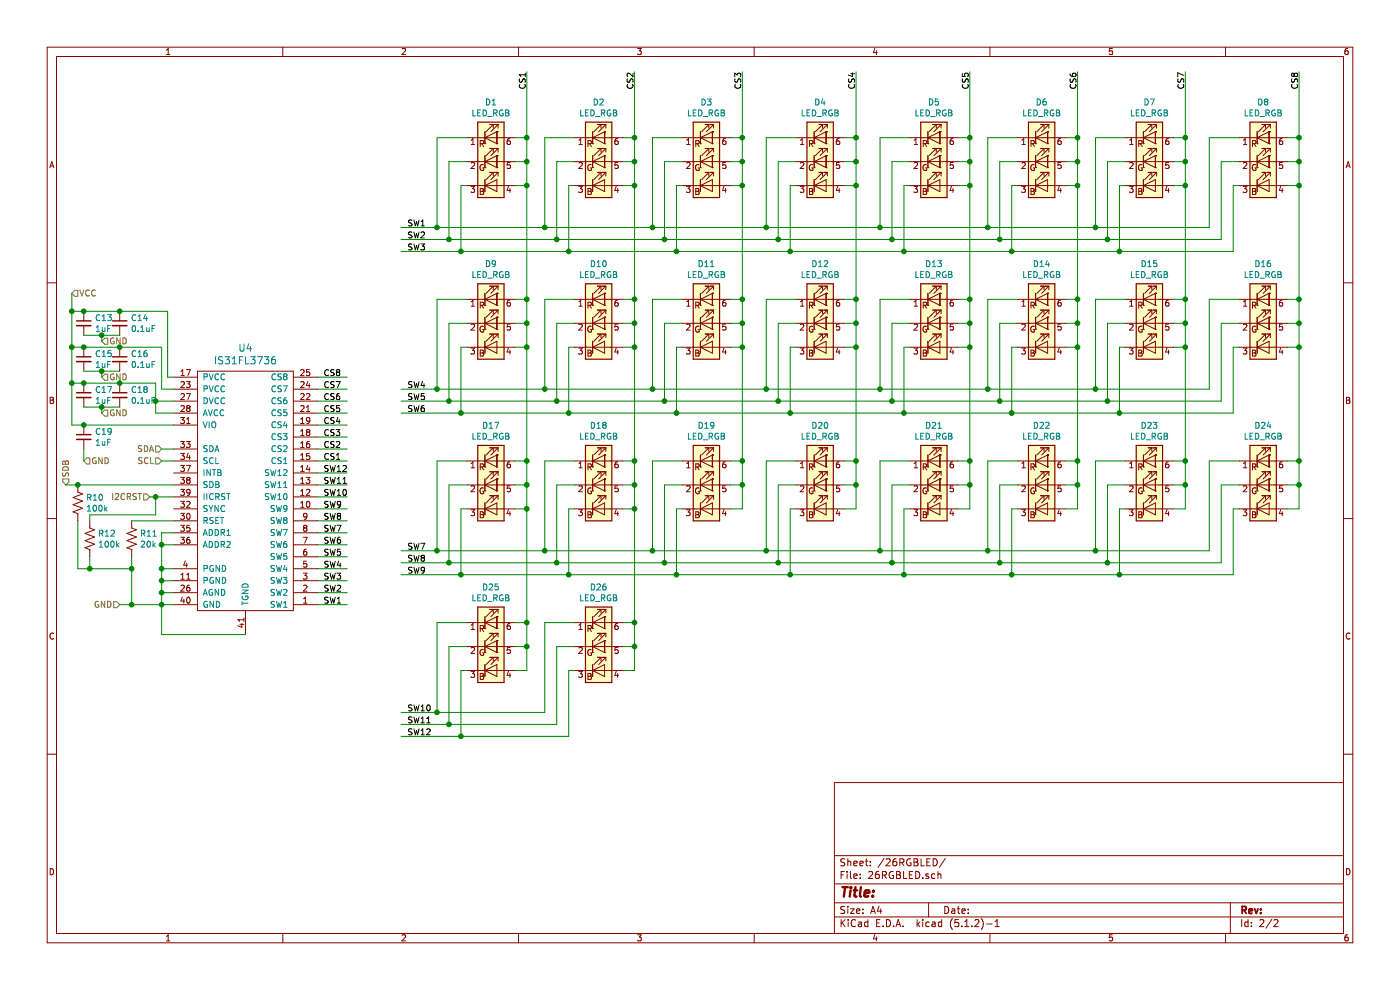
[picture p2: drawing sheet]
EESchema Schematic File Version 4
LIBS:Saintcon2019-cache
EELAYER 29 0
EELAYER END
$Descr A4 11693 8268
encoding utf-8
Sheet 2 2
Title ""
Date ""
Rev ""
Comp ""
Comment1 ""
Comment2 ""
Comment3 ""
Comment4 ""
$EndDescr
Text Label 10850 750  1    50   ~ 0
CS8
Text Label 9900 750  1    50   ~ 0
CS7
Text Label 9000 750  1    50   ~ 0
CS6
Text Label 8100 750  1    50   ~ 0
CS5
Text Label 7150 750  1    50   ~ 0
CS4
Text Label 6200 750  1    50   ~ 0
CS3
Text Label 5300 750  1    50   ~ 0
CS2
Text Label 4400 750  1    50   ~ 0
CS1
Wire Wire Line
	10850 1150 10850 600 
Connection ~ 10850 1150
Wire Wire Line
	10750 1150 10850 1150
Wire Wire Line
	10850 1350 10850 1150
Connection ~ 10850 1350
Wire Wire Line
	10850 1350 10750 1350
Wire Wire Line
	10850 1550 10850 1350
Connection ~ 10850 1550
Wire Wire Line
	10750 1550 10850 1550
Wire Wire Line
	9900 1550 9900 1350
Connection ~ 9900 1550
Wire Wire Line
	9800 1550 9900 1550
Wire Wire Line
	9900 1350 9900 1150
Connection ~ 9900 1350
Wire Wire Line
	9900 1350 9800 1350
Wire Wire Line
	9900 1150 9900 600 
Connection ~ 9900 1150
Wire Wire Line
	9800 1150 9900 1150
Wire Wire Line
	9000 1550 9000 1350
Connection ~ 9000 1550
Wire Wire Line
	8900 1550 9000 1550
Wire Wire Line
	9000 1350 9000 1150
Connection ~ 9000 1350
Wire Wire Line
	9000 1350 8900 1350
Wire Wire Line
	9000 1150 9000 600 
Connection ~ 9000 1150
Wire Wire Line
	8900 1150 9000 1150
Wire Wire Line
	8100 1150 8100 600 
Connection ~ 8100 1150
Wire Wire Line
	8000 1150 8100 1150
Wire Wire Line
	8100 1350 8100 1150
Connection ~ 8100 1350
Wire Wire Line
	8100 1350 8000 1350
Wire Wire Line
	8100 1550 8100 1350
Connection ~ 8100 1550
Wire Wire Line
	8000 1550 8100 1550
Wire Wire Line
	7150 1550 7150 2500
Connection ~ 7150 1550
Wire Wire Line
	7150 1550 7050 1550
Wire Wire Line
	7150 1350 7150 1550
Connection ~ 7150 1350
Wire Wire Line
	7150 1350 7050 1350
Wire Wire Line
	7150 1150 7150 1350
Connection ~ 7150 1150
Wire Wire Line
	7050 1150 7150 1150
Wire Wire Line
	6200 1550 6200 1350
Connection ~ 6200 1550
Wire Wire Line
	6100 1550 6200 1550
Wire Wire Line
	6200 1350 6200 1150
Connection ~ 6200 1350
Wire Wire Line
	6100 1350 6200 1350
Wire Wire Line
	6200 1150 6200 600 
Connection ~ 6200 1150
Wire Wire Line
	6100 1150 6200 1150
Wire Wire Line
	5300 1550 5300 1350
Connection ~ 5300 1550
Wire Wire Line
	5200 1550 5300 1550
Wire Wire Line
	5300 1350 5300 1150
Connection ~ 5300 1350
Wire Wire Line
	5200 1350 5300 1350
Wire Wire Line
	5300 1150 5300 600 
Connection ~ 5300 1150
Wire Wire Line
	5200 1150 5300 1150
Wire Wire Line
	4400 1550 4400 1350
Connection ~ 4400 1550
Wire Wire Line
	4300 1550 4400 1550
Wire Wire Line
	4400 1350 4400 1150
Connection ~ 4400 1350
Wire Wire Line
	4300 1350 4400 1350
Wire Wire Line
	4400 1150 4400 600 
Connection ~ 4400 1150
Wire Wire Line
	4300 1150 4400 1150
Wire Wire Line
	4400 2900 4400 2700
Connection ~ 4400 2900
Wire Wire Line
	4300 2900 4400 2900
Wire Wire Line
	4400 2700 4400 2500
Connection ~ 4400 2700
Wire Wire Line
	4300 2700 4400 2700
Wire Wire Line
	4400 2500 4400 1550
Connection ~ 4400 2500
Wire Wire Line
	4300 2500 4400 2500
Wire Wire Line
	5300 2500 5300 1550
Connection ~ 5300 2500
Wire Wire Line
	5200 2500 5300 2500
Wire Wire Line
	5300 2700 5300 2500
Connection ~ 5300 2700
Wire Wire Line
	5300 2700 5200 2700
Wire Wire Line
	5300 2900 5300 2700
Connection ~ 5300 2900
Wire Wire Line
	5200 2900 5300 2900
Wire Wire Line
	6200 2900 6200 2700
Connection ~ 6200 2900
Wire Wire Line
	6100 2900 6200 2900
Wire Wire Line
	6200 2700 6200 2500
Connection ~ 6200 2700
Wire Wire Line
	6200 2700 6100 2700
Wire Wire Line
	6200 2500 6200 1550
Connection ~ 6200 2500
Wire Wire Line
	6100 2500 6200 2500
Wire Wire Line
	7150 2500 7150 2700
Connection ~ 7150 2500
Wire Wire Line
	7150 2500 7050 2500
Wire Wire Line
	7150 2700 7150 2900
Connection ~ 7150 2700
Wire Wire Line
	7050 2700 7150 2700
Wire Wire Line
	7150 2900 7150 3850
Connection ~ 7150 2900
Wire Wire Line
	7150 2900 7050 2900
Wire Wire Line
	8100 2900 8100 2700
Connection ~ 8100 2900
Wire Wire Line
	8000 2900 8100 2900
Wire Wire Line
	8100 2700 8100 2500
Connection ~ 8100 2700
Wire Wire Line
	8100 2700 8000 2700
Wire Wire Line
	8100 2500 8100 1550
Connection ~ 8100 2500
Wire Wire Line
	8000 2500 8100 2500
Wire Wire Line
	9000 2900 9000 2700
Connection ~ 9000 2900
Wire Wire Line
	8900 2900 9000 2900
Wire Wire Line
	9000 2700 9000 2500
Connection ~ 9000 2700
Wire Wire Line
	9000 2700 8900 2700
Wire Wire Line
	9000 2500 9000 1550
Connection ~ 9000 2500
Wire Wire Line
	8900 2500 9000 2500
Wire Wire Line
	9900 2900 9900 2700
Connection ~ 9900 2900
Wire Wire Line
	9900 2900 9800 2900
Wire Wire Line
	9900 2700 9900 2500
Connection ~ 9900 2700
Wire Wire Line
	9800 2700 9900 2700
Wire Wire Line
	9900 2500 9900 1550
Connection ~ 9900 2500
Wire Wire Line
	9900 2500 9800 2500
Wire Wire Line
	10850 2900 10850 2700
Connection ~ 10850 2900
Wire Wire Line
	10750 2900 10850 2900
Wire Wire Line
	10850 2700 10850 2500
Connection ~ 10850 2700
Wire Wire Line
	10750 2700 10850 2700
Wire Wire Line
	10850 2500 10850 1550
Connection ~ 10850 2500
Wire Wire Line
	10750 2500 10850 2500
Wire Wire Line
	10850 4050 10850 3850
Connection ~ 10850 4050
Wire Wire Line
	10750 4050 10850 4050
Wire Wire Line
	10850 3850 10850 2900
Connection ~ 10850 3850
Wire Wire Line
	10750 3850 10850 3850
Wire Wire Line
	9900 4050 9900 3850
Connection ~ 9900 4050
Wire Wire Line
	9800 4050 9900 4050
Wire Wire Line
	9900 3850 9900 2900
Connection ~ 9900 3850
Wire Wire Line
	9800 3850 9900 3850
Wire Wire Line
	9000 4050 9000 3850
Connection ~ 9000 4050
Wire Wire Line
	8900 4050 9000 4050
Wire Wire Line
	9000 3850 9000 2900
Connection ~ 9000 3850
Wire Wire Line
	8900 3850 9000 3850
Wire Wire Line
	8100 4050 8100 3850
Connection ~ 8100 4050
Wire Wire Line
	8000 4050 8100 4050
Wire Wire Line
	8100 3850 8100 2900
Connection ~ 8100 3850
Wire Wire Line
	8000 3850 8100 3850
Wire Wire Line
	7150 3850 7150 4050
Connection ~ 7150 3850
Wire Wire Line
	7050 3850 7150 3850
Wire Wire Line
	7150 600  7150 1150
Connection ~ 7150 4050
Wire Wire Line
	7050 4050 7150 4050
Wire Wire Line
	6200 4050 6200 3850
Connection ~ 6200 4050
Wire Wire Line
	6200 4050 6100 4050
Wire Wire Line
	6200 3850 6200 2900
Connection ~ 6200 3850
Wire Wire Line
	6100 3850 6200 3850
Wire Wire Line
	5300 3850 5300 2900
Connection ~ 5300 3850
Wire Wire Line
	5200 3850 5300 3850
Wire Wire Line
	5300 4050 5300 3850
Connection ~ 5300 4050
Wire Wire Line
	5300 4050 5200 4050
Wire Wire Line
	5300 4250 5300 4050
Connection ~ 5300 4250
Wire Wire Line
	5200 4250 5300 4250
Wire Wire Line
	4400 4250 4400 4050
Connection ~ 4400 4250
Wire Wire Line
	4300 4250 4400 4250
Wire Wire Line
	4400 4050 4400 3850
Connection ~ 4400 4050
Wire Wire Line
	4400 4050 4300 4050
Wire Wire Line
	4400 3850 4400 2900
Connection ~ 4400 3850
Wire Wire Line
	4300 3850 4400 3850
Wire Wire Line
	5300 5200 5300 4250
Connection ~ 5300 5200
Wire Wire Line
	5200 5200 5300 5200
Wire Wire Line
	5300 5400 5300 5200
Connection ~ 5300 5400
Wire Wire Line
	5200 5400 5300 5400
Wire Wire Line
	4400 5200 4400 4250
Connection ~ 4400 5200
Wire Wire Line
	4300 5200 4400 5200
Wire Wire Line
	4400 5400 4400 5200
Connection ~ 4400 5400
Wire Wire Line
	4300 5400 4400 5400
Wire Wire Line
	10850 4250 10850 4050
Wire Wire Line
	10750 4250 10850 4250
Wire Wire Line
	9900 4250 9900 4050
Wire Wire Line
	9800 4250 9900 4250
Wire Wire Line
	9000 4250 9000 4050
Wire Wire Line
	8900 4250 9000 4250
Wire Wire Line
	8100 4250 8100 4050
Wire Wire Line
	8000 4250 8100 4250
Wire Wire Line
	7150 4250 7150 4050
Wire Wire Line
	7050 4250 7150 4250
Wire Wire Line
	6200 4250 6200 4050
Wire Wire Line
	6100 4250 6200 4250
Wire Wire Line
	5300 5600 5300 5400
Wire Wire Line
	5200 5600 5300 5600
Wire Wire Line
	4400 5600 4400 5400
Wire Wire Line
	4300 5600 4400 5600
Text Label 3400 6150 0    50   ~ 0
SW12
Wire Wire Line
	3350 6150 3850 6150
Wire Wire Line
	3350 5950 3650 5950
Wire Wire Line
	3350 6050 3750 6050
Text Label 3400 6050 0    50   ~ 0
SW11
Text Label 3400 5950 0    50   ~ 0
SW10
Wire Wire Line
	3650 5950 4550 5950
Connection ~ 3650 5950
Wire Wire Line
	3650 5200 3650 5950
Wire Wire Line
	3900 5200 3650 5200
Connection ~ 3750 6050
Wire Wire Line
	3750 5400 3750 6050
Wire Wire Line
	3900 5400 3750 5400
Connection ~ 3850 6150
Wire Wire Line
	3850 5600 3850 6150
Wire Wire Line
	3900 5600 3850 5600
Wire Wire Line
	4550 5200 4550 5950
Wire Wire Line
	4800 5200 4550 5200
Wire Wire Line
	4650 6050 3750 6050
Wire Wire Line
	4650 5400 4650 6050
Wire Wire Line
	4800 5400 4650 5400
Wire Wire Line
	4750 6150 3850 6150
Wire Wire Line
	4750 5600 4750 6150
Wire Wire Line
	4800 5600 4750 5600
$Comp
L Device:LED_RGB D26
U 1 1
P 5000 5400
F 0 "D26" H 5000 5897 50  0000 C CNN
F 1 "LED_RGB" H 5000 5806 50  0000 C CNN
F 2 "LEDs:LED_RGB_5050-6" H 5000 5350 50  0001 C CNN
F 3 "~" H 5000 5350 50  0001 C CNN
	1    5000 5400
	1    0    0    -1  
$EndComp
$Comp
L Device:LED_RGB D25
U 1 1
P 4100 5400
F 0 "D25" H 4100 5897 50  0000 C CNN
F 1 "LED_RGB" H 4100 5806 50  0000 C CNN
F 2 "LEDs:LED_RGB_5050-6" H 4100 5350 50  0001 C CNN
F 3 "~" H 4100 5350 50  0001 C CNN
	1    4100 5400
	1    0    0    -1  
$EndComp
Text Label 3400 4800 0    50   ~ 0
SW9
Wire Wire Line
	3350 4800 3850 4800
Wire Wire Line
	3350 4600 3650 4600
Wire Wire Line
	3350 4700 3750 4700
Text Label 3400 4700 0    50   ~ 0
SW8
Text Label 3400 4600 0    50   ~ 0
SW7
Wire Wire Line
	3650 4600 4550 4600
Connection ~ 3650 4600
Wire Wire Line
	3650 3850 3650 4600
Wire Wire Line
	3900 3850 3650 3850
Connection ~ 3750 4700
Wire Wire Line
	3750 4050 3750 4700
Wire Wire Line
	3900 4050 3750 4050
Connection ~ 3850 4800
Wire Wire Line
	3850 4250 3850 4800
Wire Wire Line
	3900 4250 3850 4250
Connection ~ 4550 4600
Wire Wire Line
	4550 3850 4550 4600
Wire Wire Line
	4800 3850 4550 3850
Wire Wire Line
	4650 4700 3750 4700
Connection ~ 4650 4700
Wire Wire Line
	4650 4050 4650 4700
Wire Wire Line
	4800 4050 4650 4050
Wire Wire Line
	4750 4800 3850 4800
Connection ~ 4750 4800
Wire Wire Line
	4750 4250 4750 4800
Wire Wire Line
	4800 4250 4750 4250
Wire Wire Line
	5450 4600 4550 4600
Connection ~ 5450 4600
Wire Wire Line
	5450 3850 5450 4600
Wire Wire Line
	5700 3850 5450 3850
Wire Wire Line
	5550 4700 4650 4700
Connection ~ 5550 4700
Wire Wire Line
	5550 4050 5550 4700
Wire Wire Line
	5700 4050 5550 4050
Wire Wire Line
	5650 4800 4750 4800
Connection ~ 5650 4800
Wire Wire Line
	5650 4250 5650 4800
Wire Wire Line
	5700 4250 5650 4250
Wire Wire Line
	6400 4600 5450 4600
Connection ~ 6400 4600
Wire Wire Line
	6400 3850 6400 4600
Wire Wire Line
	6650 3850 6400 3850
Wire Wire Line
	6500 4700 5550 4700
Connection ~ 6500 4700
Wire Wire Line
	6500 4050 6500 4700
Wire Wire Line
	6650 4050 6500 4050
Wire Wire Line
	6600 4800 5650 4800
Connection ~ 6600 4800
Wire Wire Line
	6600 4250 6600 4800
Wire Wire Line
	6650 4250 6600 4250
Wire Wire Line
	7350 4600 6400 4600
Connection ~ 7350 4600
Wire Wire Line
	7350 3850 7350 4600
Wire Wire Line
	7600 3850 7350 3850
Wire Wire Line
	7450 4700 6500 4700
Connection ~ 7450 4700
Wire Wire Line
	7450 4050 7450 4700
Wire Wire Line
	7600 4050 7450 4050
Wire Wire Line
	7550 4800 6600 4800
Connection ~ 7550 4800
Wire Wire Line
	7550 4250 7550 4800
Wire Wire Line
	7600 4250 7550 4250
Wire Wire Line
	8250 4600 7350 4600
Wire Wire Line
	8350 4700 7450 4700
Connection ~ 8250 4600
Wire Wire Line
	8250 3850 8250 4600
Wire Wire Line
	8500 3850 8250 3850
Connection ~ 8350 4700
Wire Wire Line
	8350 4050 8350 4700
Wire Wire Line
	8500 4050 8350 4050
Wire Wire Line
	8450 4800 7550 4800
Connection ~ 8450 4800
Wire Wire Line
	8450 4250 8450 4800
Wire Wire Line
	8500 4250 8450 4250
Wire Wire Line
	9150 4600 8250 4600
Connection ~ 9150 4600
Wire Wire Line
	9150 3850 9150 4600
Wire Wire Line
	9400 3850 9150 3850
Wire Wire Line
	9250 4700 8350 4700
Connection ~ 9250 4700
Wire Wire Line
	9250 4050 9250 4700
Wire Wire Line
	9400 4050 9250 4050
Wire Wire Line
	9350 4800 8450 4800
Connection ~ 9350 4800
Wire Wire Line
	9350 4250 9350 4800
Wire Wire Line
	9400 4250 9350 4250
Wire Wire Line
	10100 4600 9150 4600
Wire Wire Line
	10100 3850 10100 4600
Wire Wire Line
	10350 3850 10100 3850
Wire Wire Line
	10200 4700 9250 4700
Wire Wire Line
	10200 4050 10200 4700
Wire Wire Line
	10350 4050 10200 4050
Wire Wire Line
	10300 4800 9350 4800
Wire Wire Line
	10300 4250 10300 4800
Wire Wire Line
	10350 4250 10300 4250
$Comp
L Device:LED_RGB D24
U 1 1
P 10550 4050
F 0 "D24" H 10550 4547 50  0000 C CNN
F 1 "LED_RGB" H 10550 4456 50  0000 C CNN
F 2 "LEDs:LED_RGB_5050-6" H 10550 4000 50  0001 C CNN
F 3 "~" H 10550 4000 50  0001 C CNN
	1    10550 4050
	1    0    0    -1  
$EndComp
$Comp
L Device:LED_RGB D23
U 1 1
P 9600 4050
F 0 "D23" H 9600 4547 50  0000 C CNN
F 1 "LED_RGB" H 9600 4456 50  0000 C CNN
F 2 "LEDs:LED_RGB_5050-6" H 9600 4000 50  0001 C CNN
F 3 "~" H 9600 4000 50  0001 C CNN
	1    9600 4050
	1    0    0    -1  
$EndComp
$Comp
L Device:LED_RGB D22
U 1 1
P 8700 4050
F 0 "D22" H 8700 4547 50  0000 C CNN
F 1 "LED_RGB" H 8700 4456 50  0000 C CNN
F 2 "LEDs:LED_RGB_5050-6" H 8700 4000 50  0001 C CNN
F 3 "~" H 8700 4000 50  0001 C CNN
	1    8700 4050
	1    0    0    -1  
$EndComp
$Comp
L Device:LED_RGB D21
U 1 1
P 7800 4050
F 0 "D21" H 7800 4547 50  0000 C CNN
F 1 "LED_RGB" H 7800 4456 50  0000 C CNN
F 2 "LEDs:LED_RGB_5050-6" H 7800 4000 50  0001 C CNN
F 3 "~" H 7800 4000 50  0001 C CNN
	1    7800 4050
	1    0    0    -1  
$EndComp
$Comp
L Device:LED_RGB D20
U 1 1
P 6850 4050
F 0 "D20" H 6850 4547 50  0000 C CNN
F 1 "LED_RGB" H 6850 4456 50  0000 C CNN
F 2 "LEDs:LED_RGB_5050-6" H 6850 4000 50  0001 C CNN
F 3 "~" H 6850 4000 50  0001 C CNN
	1    6850 4050
	1    0    0    -1  
$EndComp
$Comp
L Device:LED_RGB D19
U 1 1
P 5900 4050
F 0 "D19" H 5900 4547 50  0000 C CNN
F 1 "LED_RGB" H 5900 4456 50  0000 C CNN
F 2 "LEDs:LED_RGB_5050-6" H 5900 4000 50  0001 C CNN
F 3 "~" H 5900 4000 50  0001 C CNN
	1    5900 4050
	1    0    0    -1  
$EndComp
$Comp
L Device:LED_RGB D18
U 1 1
P 5000 4050
F 0 "D18" H 5000 4547 50  0000 C CNN
F 1 "LED_RGB" H 5000 4456 50  0000 C CNN
F 2 "LEDs:LED_RGB_5050-6" H 5000 4000 50  0001 C CNN
F 3 "~" H 5000 4000 50  0001 C CNN
	1    5000 4050
	1    0    0    -1  
$EndComp
$Comp
L Device:LED_RGB D17
U 1 1
P 4100 4050
F 0 "D17" H 4100 4547 50  0000 C CNN
F 1 "LED_RGB" H 4100 4456 50  0000 C CNN
F 2 "LEDs:LED_RGB_5050-6" H 4100 4000 50  0001 C CNN
F 3 "~" H 4100 4000 50  0001 C CNN
	1    4100 4050
	1    0    0    -1  
$EndComp
Text Label 3400 3450 0    50   ~ 0
SW6
Wire Wire Line
	3350 3450 3850 3450
Wire Wire Line
	3350 3250 3650 3250
Wire Wire Line
	3350 3350 3750 3350
Text Label 3400 3350 0    50   ~ 0
SW5
Text Label 3400 3250 0    50   ~ 0
SW4
Wire Wire Line
	3650 3250 4550 3250
Connection ~ 3650 3250
Wire Wire Line
	3650 2500 3650 3250
Wire Wire Line
	3900 2500 3650 2500
Connection ~ 3750 3350
Wire Wire Line
	3750 2700 3750 3350
Wire Wire Line
	3900 2700 3750 2700
Connection ~ 3850 3450
Wire Wire Line
	3850 2900 3850 3450
Wire Wire Line
	3900 2900 3850 2900
Connection ~ 4550 3250
Wire Wire Line
	4550 2500 4550 3250
Wire Wire Line
	4800 2500 4550 2500
Wire Wire Line
	4650 3350 3750 3350
Connection ~ 4650 3350
Wire Wire Line
	4650 2700 4650 3350
Wire Wire Line
	4800 2700 4650 2700
Wire Wire Line
	4750 3450 3850 3450
Connection ~ 4750 3450
Wire Wire Line
	4750 2900 4750 3450
Wire Wire Line
	4800 2900 4750 2900
Wire Wire Line
	5450 3250 4550 3250
Connection ~ 5450 3250
Wire Wire Line
	5450 2500 5450 3250
Wire Wire Line
	5700 2500 5450 2500
Wire Wire Line
	5550 3350 4650 3350
Connection ~ 5550 3350
Wire Wire Line
	5550 2700 5550 3350
Wire Wire Line
	5700 2700 5550 2700
Wire Wire Line
	5650 3450 4750 3450
Connection ~ 5650 3450
Wire Wire Line
	5650 2900 5650 3450
Wire Wire Line
	5700 2900 5650 2900
Wire Wire Line
	6400 3250 5450 3250
Connection ~ 6400 3250
Wire Wire Line
	6400 2500 6400 3250
Wire Wire Line
	6650 2500 6400 2500
Wire Wire Line
	6500 3350 5550 3350
Connection ~ 6500 3350
Wire Wire Line
	6500 2700 6500 3350
Wire Wire Line
	6650 2700 6500 2700
Wire Wire Line
	6600 3450 5650 3450
Connection ~ 6600 3450
Wire Wire Line
	6600 2900 6600 3450
Wire Wire Line
	6650 2900 6600 2900
Wire Wire Line
	7350 3250 6400 3250
Connection ~ 7350 3250
Wire Wire Line
	7350 2500 7350 3250
Wire Wire Line
	7600 2500 7350 2500
Wire Wire Line
	7450 3350 6500 3350
Connection ~ 7450 3350
Wire Wire Line
	7450 2700 7450 3350
Wire Wire Line
	7600 2700 7450 2700
Wire Wire Line
	7550 3450 6600 3450
Connection ~ 7550 3450
Wire Wire Line
	7550 2900 7550 3450
Wire Wire Line
	7600 2900 7550 2900
Wire Wire Line
	8250 3250 7350 3250
Wire Wire Line
	8350 3350 7450 3350
Connection ~ 8250 3250
Wire Wire Line
	8250 2500 8250 3250
Wire Wire Line
	8500 2500 8250 2500
Connection ~ 8350 3350
Wire Wire Line
	8350 2700 8350 3350
Wire Wire Line
	8500 2700 8350 2700
Wire Wire Line
	8450 3450 7550 3450
Connection ~ 8450 3450
Wire Wire Line
	8450 2900 8450 3450
Wire Wire Line
	8500 2900 8450 2900
Wire Wire Line
	9150 3250 8250 3250
Connection ~ 9150 3250
Wire Wire Line
	9150 2500 9150 3250
Wire Wire Line
	9400 2500 9150 2500
Wire Wire Line
	9250 3350 8350 3350
Connection ~ 9250 3350
Wire Wire Line
	9250 2700 9250 3350
Wire Wire Line
	9400 2700 9250 2700
Wire Wire Line
	9350 3450 8450 3450
Connection ~ 9350 3450
Wire Wire Line
	9350 2900 9350 3450
Wire Wire Line
	9400 2900 9350 2900
Wire Wire Line
	10100 3250 9150 3250
Wire Wire Line
	10100 2500 10100 3250
Wire Wire Line
	10350 2500 10100 2500
Wire Wire Line
	10200 3350 9250 3350
Wire Wire Line
	10200 2700 10200 3350
Wire Wire Line
	10350 2700 10200 2700
Wire Wire Line
	10300 3450 9350 3450
Wire Wire Line
	10300 2900 10300 3450
Wire Wire Line
	10350 2900 10300 2900
$Comp
L Device:LED_RGB D16
U 1 1
P 10550 2700
F 0 "D16" H 10550 3197 50  0000 C CNN
F 1 "LED_RGB" H 10550 3106 50  0000 C CNN
F 2 "LEDs:LED_RGB_5050-6" H 10550 2650 50  0001 C CNN
F 3 "~" H 10550 2650 50  0001 C CNN
	1    10550 2700
	1    0    0    -1  
$EndComp
$Comp
L Device:LED_RGB D15
U 1 1
P 9600 2700
F 0 "D15" H 9600 3197 50  0000 C CNN
F 1 "LED_RGB" H 9600 3106 50  0000 C CNN
F 2 "LEDs:LED_RGB_5050-6" H 9600 2650 50  0001 C CNN
F 3 "~" H 9600 2650 50  0001 C CNN
	1    9600 2700
	1    0    0    -1  
$EndComp
$Comp
L Device:LED_RGB D14
U 1 1
P 8700 2700
F 0 "D14" H 8700 3197 50  0000 C CNN
F 1 "LED_RGB" H 8700 3106 50  0000 C CNN
F 2 "LEDs:LED_RGB_5050-6" H 8700 2650 50  0001 C CNN
F 3 "~" H 8700 2650 50  0001 C CNN
	1    8700 2700
	1    0    0    -1  
$EndComp
$Comp
L Device:LED_RGB D13
U 1 1
P 7800 2700
F 0 "D13" H 7800 3197 50  0000 C CNN
F 1 "LED_RGB" H 7800 3106 50  0000 C CNN
F 2 "LEDs:LED_RGB_5050-6" H 7800 2650 50  0001 C CNN
F 3 "~" H 7800 2650 50  0001 C CNN
	1    7800 2700
	1    0    0    -1  
$EndComp
$Comp
L Device:LED_RGB D12
U 1 1
P 6850 2700
F 0 "D12" H 6850 3197 50  0000 C CNN
F 1 "LED_RGB" H 6850 3106 50  0000 C CNN
F 2 "LEDs:LED_RGB_5050-6" H 6850 2650 50  0001 C CNN
F 3 "~" H 6850 2650 50  0001 C CNN
	1    6850 2700
	1    0    0    -1  
$EndComp
$Comp
L Device:LED_RGB D11
U 1 1
P 5900 2700
F 0 "D11" H 5900 3197 50  0000 C CNN
F 1 "LED_RGB" H 5900 3106 50  0000 C CNN
F 2 "LEDs:LED_RGB_5050-6" H 5900 2650 50  0001 C CNN
F 3 "~" H 5900 2650 50  0001 C CNN
	1    5900 2700
	1    0    0    -1  
$EndComp
$Comp
L Device:LED_RGB D10
U 1 1
P 5000 2700
F 0 "D10" H 5000 3197 50  0000 C CNN
F 1 "LED_RGB" H 5000 3106 50  0000 C CNN
F 2 "LEDs:LED_RGB_5050-6" H 5000 2650 50  0001 C CNN
F 3 "~" H 5000 2650 50  0001 C CNN
	1    5000 2700
	1    0    0    -1  
$EndComp
$Comp
L Device:LED_RGB D9
U 1 1
P 4100 2700
F 0 "D9" H 4100 3197 50  0000 C CNN
F 1 "LED_RGB" H 4100 3106 50  0000 C CNN
F 2 "LEDs:LED_RGB_5050-6" H 4100 2650 50  0001 C CNN
F 3 "~" H 4100 2650 50  0001 C CNN
	1    4100 2700
	1    0    0    -1  
$EndComp
Text Label 3400 2100 0    50   ~ 0
SW3
Wire Wire Line
	3350 2100 3850 2100
Wire Wire Line
	3350 1900 3650 1900
Wire Wire Line
	3350 2000 3750 2000
Text Label 3400 2000 0    50   ~ 0
SW2
Text Label 3400 1900 0    50   ~ 0
SW1
Wire Wire Line
	3650 1900 4550 1900
Connection ~ 3650 1900
Wire Wire Line
	3650 1150 3650 1900
Wire Wire Line
	3900 1150 3650 1150
Connection ~ 3750 2000
Wire Wire Line
	3750 1350 3750 2000
Wire Wire Line
	3900 1350 3750 1350
Connection ~ 3850 2100
Wire Wire Line
	3850 1550 3850 2100
Wire Wire Line
	3900 1550 3850 1550
Connection ~ 4550 1900
Wire Wire Line
	4550 1150 4550 1900
Wire Wire Line
	4800 1150 4550 1150
Wire Wire Line
	4650 2000 3750 2000
Connection ~ 4650 2000
Wire Wire Line
	4650 1350 4650 2000
Wire Wire Line
	4800 1350 4650 1350
Wire Wire Line
	4750 2100 3850 2100
Connection ~ 4750 2100
Wire Wire Line
	4750 1550 4750 2100
Wire Wire Line
	4800 1550 4750 1550
Wire Wire Line
	5450 1900 4550 1900
Connection ~ 5450 1900
Wire Wire Line
	5450 1150 5450 1900
Wire Wire Line
	5700 1150 5450 1150
Wire Wire Line
	5550 2000 4650 2000
Connection ~ 5550 2000
Wire Wire Line
	5550 1350 5550 2000
Wire Wire Line
	5700 1350 5550 1350
Wire Wire Line
	5650 2100 4750 2100
Connection ~ 5650 2100
Wire Wire Line
	5650 1550 5650 2100
Wire Wire Line
	5700 1550 5650 1550
Wire Wire Line
	6400 1900 5450 1900
Connection ~ 6400 1900
Wire Wire Line
	6400 1150 6400 1900
Wire Wire Line
	6650 1150 6400 1150
Wire Wire Line
	6500 2000 5550 2000
Connection ~ 6500 2000
Wire Wire Line
	6500 1350 6500 2000
Wire Wire Line
	6650 1350 6500 1350
Wire Wire Line
	6600 2100 5650 2100
Connection ~ 6600 2100
Wire Wire Line
	6600 1550 6600 2100
Wire Wire Line
	6650 1550 6600 1550
Wire Wire Line
	7350 1900 6400 1900
Connection ~ 7350 1900
Wire Wire Line
	7350 1150 7350 1900
Wire Wire Line
	7600 1150 7350 1150
Wire Wire Line
	7450 2000 6500 2000
Connection ~ 7450 2000
Wire Wire Line
	7450 1350 7450 2000
Wire Wire Line
	7600 1350 7450 1350
Wire Wire Line
	7550 2100 6600 2100
Connection ~ 7550 2100
Wire Wire Line
	7550 1550 7550 2100
Wire Wire Line
	7600 1550 7550 1550
Wire Wire Line
	8250 1900 7350 1900
Wire Wire Line
	8350 2000 7450 2000
Connection ~ 8250 1900
Wire Wire Line
	8250 1150 8250 1900
Wire Wire Line
	8500 1150 8250 1150
Connection ~ 8350 2000
Wire Wire Line
	8350 1350 8350 2000
Wire Wire Line
	8500 1350 8350 1350
Wire Wire Line
	8450 2100 7550 2100
Connection ~ 8450 2100
Wire Wire Line
	8450 1550 8450 2100
Wire Wire Line
	8500 1550 8450 1550
Wire Wire Line
	9150 1900 8250 1900
Connection ~ 9150 1900
Wire Wire Line
	9150 1150 9150 1900
Wire Wire Line
	9400 1150 9150 1150
Wire Wire Line
	9250 2000 8350 2000
Connection ~ 9250 2000
Wire Wire Line
	9250 1350 9250 2000
Wire Wire Line
	9400 1350 9250 1350
Wire Wire Line
	9350 2100 8450 2100
Connection ~ 9350 2100
Wire Wire Line
	9350 1550 9350 2100
Wire Wire Line
	9400 1550 9350 1550
Wire Wire Line
	10100 1900 9150 1900
Wire Wire Line
	10100 1150 10100 1900
Wire Wire Line
	10350 1150 10100 1150
Wire Wire Line
	10200 2000 9250 2000
Wire Wire Line
	10200 1350 10200 2000
Wire Wire Line
	10350 1350 10200 1350
Wire Wire Line
	10300 2100 9350 2100
Wire Wire Line
	10300 1550 10300 2100
Wire Wire Line
	10350 1550 10300 1550
$Comp
L Device:LED_RGB D8
U 1 1
P 10550 1350
F 0 "D8" H 10550 1847 50  0000 C CNN
F 1 "LED_RGB" H 10550 1756 50  0000 C CNN
F 2 "LEDs:LED_RGB_5050-6" H 10550 1300 50  0001 C CNN
F 3 "~" H 10550 1300 50  0001 C CNN
	1    10550 1350
	1    0    0    -1  
$EndComp
$Comp
L Device:LED_RGB D7
U 1 1
P 9600 1350
F 0 "D7" H 9600 1847 50  0000 C CNN
F 1 "LED_RGB" H 9600 1756 50  0000 C CNN
F 2 "LEDs:LED_RGB_5050-6" H 9600 1300 50  0001 C CNN
F 3 "~" H 9600 1300 50  0001 C CNN
	1    9600 1350
	1    0    0    -1  
$EndComp
$Comp
L Device:LED_RGB D6
U 1 1
P 8700 1350
F 0 "D6" H 8700 1847 50  0000 C CNN
F 1 "LED_RGB" H 8700 1756 50  0000 C CNN
F 2 "LEDs:LED_RGB_5050-6" H 8700 1300 50  0001 C CNN
F 3 "~" H 8700 1300 50  0001 C CNN
	1    8700 1350
	1    0    0    -1  
$EndComp
$Comp
L Device:LED_RGB D5
U 1 1
P 7800 1350
F 0 "D5" H 7800 1847 50  0000 C CNN
F 1 "LED_RGB" H 7800 1756 50  0000 C CNN
F 2 "LEDs:LED_RGB_5050-6" H 7800 1300 50  0001 C CNN
F 3 "~" H 7800 1300 50  0001 C CNN
	1    7800 1350
	1    0    0    -1  
$EndComp
$Comp
L Device:LED_RGB D4
U 1 1
P 6850 1350
F 0 "D4" H 6850 1847 50  0000 C CNN
F 1 "LED_RGB" H 6850 1756 50  0000 C CNN
F 2 "LEDs:LED_RGB_5050-6" H 6850 1300 50  0001 C CNN
F 3 "~" H 6850 1300 50  0001 C CNN
	1    6850 1350
	1    0    0    -1  
$EndComp
$Comp
L Device:LED_RGB D3
U 1 1
P 5900 1350
F 0 "D3" H 5900 1847 50  0000 C CNN
F 1 "LED_RGB" H 5900 1756 50  0000 C CNN
F 2 "LEDs:LED_RGB_5050-6" H 5900 1300 50  0001 C CNN
F 3 "~" H 5900 1300 50  0001 C CNN
	1    5900 1350
	1    0    0    -1  
$EndComp
$Comp
L Device:LED_RGB D2
U 1 1
P 5000 1350
F 0 "D2" H 5000 1847 50  0000 C CNN
F 1 "LED_RGB" H 5000 1756 50  0000 C CNN
F 2 "LEDs:LED_RGB_5050-6" H 5000 1300 50  0001 C CNN
F 3 "~" H 5000 1300 50  0001 C CNN
	1    5000 1350
	1    0    0    -1  
$EndComp
$Comp
L Device:LED_RGB D1
U 1 1
P 4100 1350
F 0 "D1" H 4100 1847 50  0000 C CNN
F 1 "LED_RGB" H 4100 1756 50  0000 C CNN
F 2 "LEDs:LED_RGB_5050-6" H 4100 1300 50  0001 C CNN
F 3 "~" H 4100 1300 50  0001 C CNN
	1    4100 1350
	1    0    0    -1  
$EndComp
$Comp
L Device:C_Small C17
U 1 1
P 700 3300
F 0 "C17" H 792 3346 50  0000 L CNN
F 1 "1uF" H 792 3255 50  0000 L CNN
F 2 "Capacitors_SMD:C_0603" H 700 3300 50  0001 C CNN
F 3 "~" H 700 3300 50  0001 C CNN
	1    700  3300
	1    0    0    -1  
$EndComp
$Comp
L Device:C_Small C18
U 1 1
P 1000 3300
F 0 "C18" H 1092 3346 50  0000 L CNN
F 1 "0.1uF" H 1092 3255 50  0000 L CNN
F 2 "Capacitors_SMD:C_0603" H 1000 3300 50  0001 C CNN
F 3 "~" H 1000 3300 50  0001 C CNN
	1    1000 3300
	1    0    0    -1  
$EndComp
Text HLabel 1000 5050 0    50   Input ~ 0
GND
Text HLabel 600  2450 2    50   Input ~ 0
VCC
Text HLabel 1250 4150 0    50   Input ~ 0
I2CRST
Text HLabel 550  4050 1    50   Input ~ 0
SDB
Text HLabel 1350 3850 0    50   Input ~ 0
SCL
Text HLabel 1350 3750 0    50   Input ~ 0
SDA
Text Label 2700 5050 0    50   ~ 0
SW1
Text Label 2700 4950 0    50   ~ 0
SW2
Text Label 2700 4850 0    50   ~ 0
SW3
Text Label 2700 4750 0    50   ~ 0
SW4
Text Label 2700 4650 0    50   ~ 0
SW5
Text Label 2700 4550 0    50   ~ 0
SW6
Text Label 2700 4450 0    50   ~ 0
SW7
Text Label 2700 4350 0    50   ~ 0
SW8
Text Label 2700 4250 0    50   ~ 0
SW9
Text Label 2700 4150 0    50   ~ 0
SW10
Text Label 2700 4050 0    50   ~ 0
SW11
Text Label 2700 3950 0    50   ~ 0
SW12
Text Label 2700 3850 0    50   ~ 0
CS1
Text Label 2700 3750 0    50   ~ 0
CS2
Text Label 2700 3650 0    50   ~ 0
CS3
Text Label 2700 3550 0    50   ~ 0
CS4
Text Label 2700 3450 0    50   ~ 0
CS5
Text Label 2700 3350 0    50   ~ 0
CS6
Text Label 2700 3250 0    50   ~ 0
CS7
Text Label 2700 3150 0    50   ~ 0
CS8
Wire Wire Line
	2900 5050 2650 5050
Wire Wire Line
	2900 4950 2650 4950
Wire Wire Line
	2900 4850 2650 4850
Wire Wire Line
	2900 4750 2650 4750
Wire Wire Line
	2900 4650 2650 4650
Wire Wire Line
	2900 4550 2650 4550
Wire Wire Line
	2900 4450 2650 4450
Wire Wire Line
	2900 4350 2650 4350
Wire Wire Line
	2900 4250 2650 4250
Wire Wire Line
	2900 4150 2650 4150
Wire Wire Line
	2900 4050 2650 4050
Wire Wire Line
	2900 3950 2650 3950
Wire Wire Line
	2900 3850 2650 3850
Wire Wire Line
	2900 3750 2650 3750
Wire Wire Line
	2900 3650 2650 3650
Wire Wire Line
	2900 3550 2650 3550
Wire Wire Line
	2900 3450 2650 3450
Wire Wire Line
	2900 3350 2650 3350
Wire Wire Line
	2900 3250 2650 3250
Wire Wire Line
	2650 3150 2900 3150
$Comp
L Saintcon2019-rescue:IS31FL3736-is31fl3736 U4
U 1 1
P 2050 4100
F 0 "U4" H 2050 5297 60  0000 C CNN
F 1 "IS31FL3736" H 2050 5191 60  0000 C CNN
F 2 "Housings_DFN_QFN:QFN-40-1EP_5x5mm_Pitch0.4mm" H 2050 4200 60  0001 C CNN
F 3 "" H 2050 4200 60  0001 C CNN
	1    2050 4100
	1    0    0    -1  
$EndComp
$Comp
L Device:C_Small C15
U 1 1
P 700 3000
F 0 "C15" H 792 3046 50  0000 L CNN
F 1 "1uF" H 792 2955 50  0000 L CNN
F 2 "Capacitors_SMD:C_0603" H 700 3000 50  0001 C CNN
F 3 "~" H 700 3000 50  0001 C CNN
	1    700  3000
	1    0    0    -1  
$EndComp
$Comp
L Device:C_Small C16
U 1 1
P 1000 3000
F 0 "C16" H 1092 3046 50  0000 L CNN
F 1 "0.1uF" H 1092 2955 50  0000 L CNN
F 2 "Capacitors_SMD:C_0603" H 1000 3000 50  0001 C CNN
F 3 "~" H 1000 3000 50  0001 C CNN
	1    1000 3000
	1    0    0    -1  
$EndComp
$Comp
L Device:C_Small C13
U 1 1
P 700 2700
F 0 "C13" H 792 2746 50  0000 L CNN
F 1 "1uF" H 792 2655 50  0000 L CNN
F 2 "Capacitors_SMD:C_0603" H 700 2700 50  0001 C CNN
F 3 "~" H 700 2700 50  0001 C CNN
	1    700  2700
	1    0    0    -1  
$EndComp
$Comp
L Device:C_Small C14
U 1 1
P 1000 2700
F 0 "C14" H 1092 2746 50  0000 L CNN
F 1 "0.1uF" H 1092 2655 50  0000 L CNN
F 2 "Capacitors_SMD:C_0603" H 1000 2700 50  0001 C CNN
F 3 "~" H 1000 2700 50  0001 C CNN
	1    1000 2700
	1    0    0    -1  
$EndComp
$Comp
L Device:C_Small C19
U 1 1
P 700 3650
F 0 "C19" H 792 3696 50  0000 L CNN
F 1 "1uF" H 792 3605 50  0000 L CNN
F 2 "Capacitors_SMD:C_0603" H 700 3650 50  0001 C CNN
F 3 "~" H 700 3650 50  0001 C CNN
	1    700  3650
	1    0    0    -1  
$EndComp
Wire Wire Line
	1450 3150 1400 3150
Wire Wire Line
	1400 3150 1400 2600
Wire Wire Line
	1400 2600 1000 2600
Wire Wire Line
	700  2600 1000 2600
Connection ~ 1000 2600
Wire Wire Line
	700  2900 1000 2900
Wire Wire Line
	1000 2900 1350 2900
Wire Wire Line
	1350 2900 1350 3250
Wire Wire Line
	1350 3250 1450 3250
Connection ~ 1000 2900
Wire Wire Line
	700  3200 1000 3200
Wire Wire Line
	1000 3200 1300 3200
Wire Wire Line
	1300 3200 1300 3350
Wire Wire Line
	1300 3350 1450 3350
Connection ~ 1000 3200
Wire Wire Line
	1450 3450 1300 3450
Wire Wire Line
	1300 3450 1300 3350
Connection ~ 1300 3350
Wire Wire Line
	1450 3550 700  3550
Wire Wire Line
	700  3550 600  3550
Wire Wire Line
	600  3550 600  3200
Connection ~ 700  3550
Wire Wire Line
	700  3200 600  3200
Connection ~ 700  3200
Connection ~ 600  3200
Wire Wire Line
	600  3200 600  2900
Wire Wire Line
	700  2900 600  2900
Connection ~ 700  2900
Connection ~ 600  2900
Wire Wire Line
	600  2900 600  2600
Wire Wire Line
	700  2600 600  2600
Connection ~ 700  2600
Connection ~ 600  2600
Wire Wire Line
	600  2600 600  2450
Text HLabel 700  3850 2    50   Input ~ 0
GND
Wire Wire Line
	1000 3400 850  3400
Wire Wire Line
	700  3100 850  3100
Wire Wire Line
	1000 2800 850  2800
Text HLabel 850  3450 2    50   Input ~ 0
GND
Text HLabel 850  3150 2    50   Input ~ 0
GND
Text HLabel 850  2850 2    50   Input ~ 0
GND
Wire Wire Line
	850  2850 850  2800
Connection ~ 850  2800
Wire Wire Line
	850  2800 700  2800
Wire Wire Line
	850  3150 850  3100
Connection ~ 850  3100
Wire Wire Line
	850  3100 1000 3100
Wire Wire Line
	850  3450 850  3400
Connection ~ 850  3400
Wire Wire Line
	850  3400 700  3400
Wire Wire Line
	700  3850 700  3750
Wire Wire Line
	1350 3750 1450 3750
Wire Wire Line
	1450 3850 1350 3850
$Comp
L Device:R_US R11
U 1 1
P 1100 4500
F 0 "R11" H 1168 4546 50  0000 L CNN
F 1 "20k" H 1168 4455 50  0000 L CNN
F 2 "Resistors_SMD:R_0603" V 1140 4490 50  0001 C CNN
F 3 "~" H 1100 4500 50  0001 C CNN
	1    1100 4500
	1    0    0    -1  
$EndComp
$Comp
L Device:R_US R10
U 1 1
P 650 4200
F 0 "R10" H 718 4246 50  0000 L CNN
F 1 "100k" H 718 4155 50  0000 L CNN
F 2 "Resistors_SMD:R_0603" V 690 4190 50  0001 C CNN
F 3 "~" H 650 4200 50  0001 C CNN
	1    650  4200
	1    0    0    -1  
$EndComp
Wire Wire Line
	1450 4350 1100 4350
Wire Wire Line
	1450 5050 1350 5050
Wire Wire Line
	1100 4650 1100 4750
Connection ~ 1100 5050
Wire Wire Line
	1100 5050 1000 5050
Wire Wire Line
	1450 4950 1350 4950
Wire Wire Line
	1350 4950 1350 5050
Connection ~ 1350 5050
Wire Wire Line
	1350 5050 1100 5050
Wire Wire Line
	1450 4850 1350 4850
Wire Wire Line
	1350 4850 1350 4950
Connection ~ 1350 4950
Wire Wire Line
	1450 4750 1350 4750
Wire Wire Line
	1350 4750 1350 4850
Connection ~ 1350 4850
Wire Wire Line
	1450 4550 1350 4550
Wire Wire Line
	1350 4550 1350 4750
Connection ~ 1350 4750
Wire Wire Line
	1450 4450 1350 4450
Wire Wire Line
	1350 4450 1350 4550
Connection ~ 1350 4550
Wire Wire Line
	650  4350 650  4750
Wire Wire Line
	650  4750 750  4750
Connection ~ 1100 4750
Wire Wire Line
	1100 4750 1100 5050
Wire Wire Line
	2050 5300 1350 5300
Wire Wire Line
	1350 5300 1350 5050
$Comp
L Device:R_US R12
U 1 1
P 750 4500
F 0 "R12" H 818 4546 50  0000 L CNN
F 1 "100k" H 818 4455 50  0000 L CNN
F 2 "Resistors_SMD:R_0603" V 790 4490 50  0001 C CNN
F 3 "~" H 750 4500 50  0001 C CNN
	1    750  4500
	1    0    0    -1  
$EndComp
Wire Wire Line
	550  4050 650  4050
Wire Wire Line
	650  4050 1450 4050
Connection ~ 650  4050
Wire Wire Line
	750  4650 750  4750
Connection ~ 750  4750
Wire Wire Line
	750  4750 1100 4750
Wire Wire Line
	1250 4150 1300 4150
Wire Wire Line
	1300 4150 1300 4300
Wire Wire Line
	750  4300 750  4350
Connection ~ 1300 4150
Wire Wire Line
	1300 4150 1450 4150
Wire Wire Line
	750  4300 1300 4300
$EndSCHEMATC
